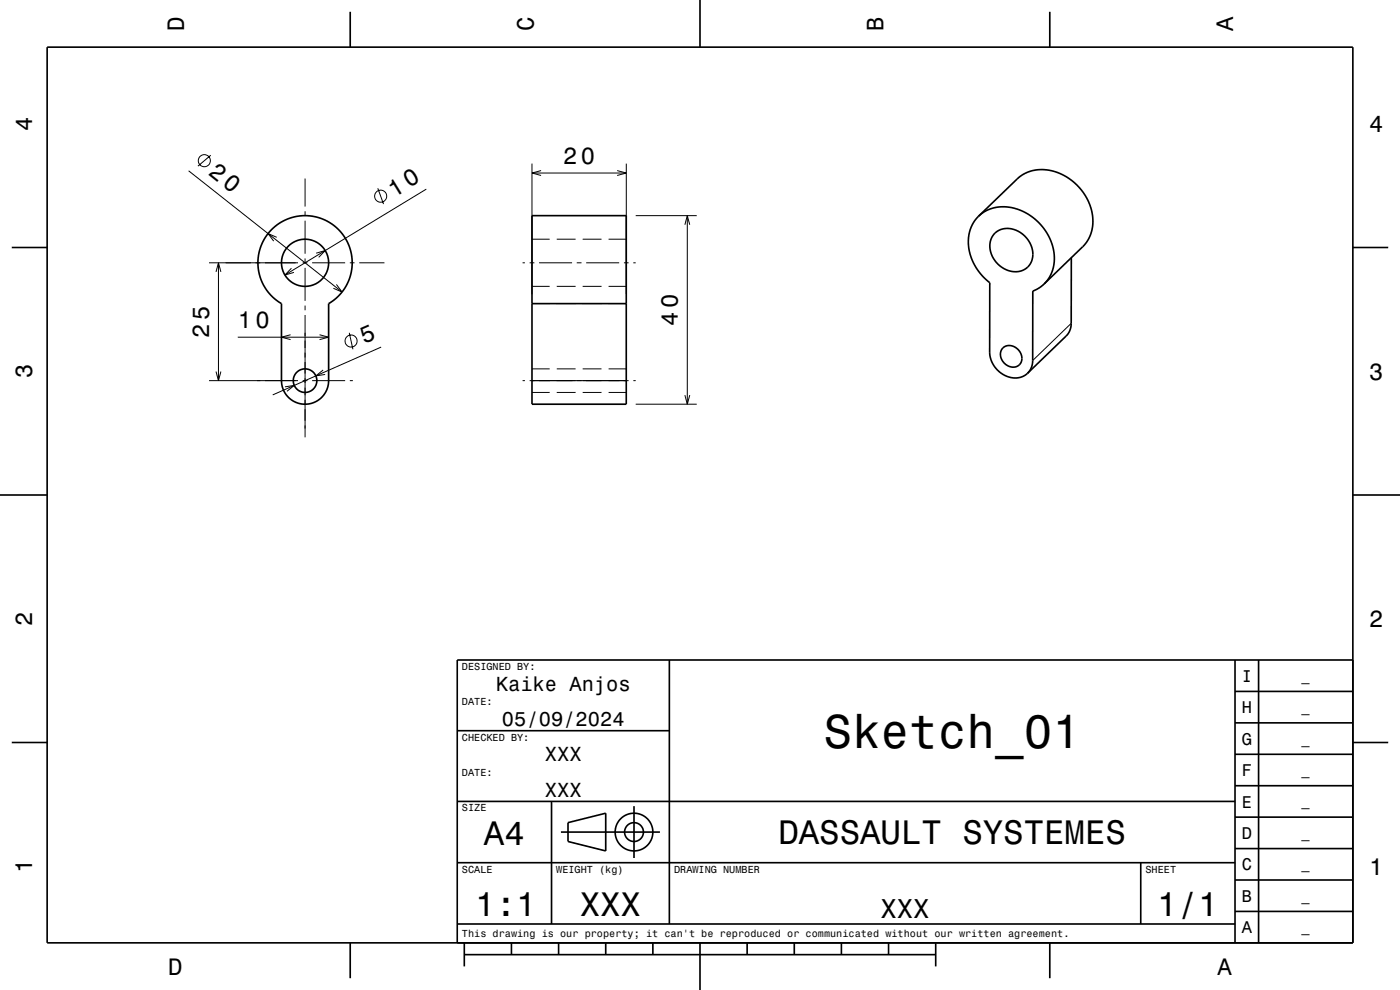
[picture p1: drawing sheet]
<svg xmlns="http://www.w3.org/2000/svg" width="297mm" height="210mm" viewBox="0 0 297 210" stroke-linecap="round" stroke-linejoin="round" font-family="sans-serif">
<g fill="none" stroke="#000" stroke-width=".21">
<path d="M40 36.2l32.6 25.7M44.7 32.9l-2.7 2.3M64.7 37.9v5.9M80.1 39.9l1.3 3.4M112.9 34.7v27.7M112.9 36.7h20M114.8 36.2l-1.9 .5 1.9 .5M130.9 36.2l2 .5-2 .5M132.9 34.7v27.7M44.3 55.7h18.9M45.8 57.7l.5-2 .6 2M46.3 55.7v25"/>
<path d="M58.7 50.3l-1.8-.8 1.2 1.6M61.8 56.9l-1.4 1.4 2-.5M64.2 55.7h1M64.7 44.8v1M64.7 46.8v7M64.7 54.8v1M64.7 56.8v7M66.2 55.7h7M67.1 53.7l1.9-.6-1.4 1.5M74.2 55.7h1M76.2 55.7h5.4M90.4 40.1l-30 18.2"/>
<path d="M110.9 55.7h.5M112.4 55.7h1M112.9 50.7h3.7M114.4 55.7h7M118.1 50.7h4M122.4 55.7h1M123.6 50.7h4M124.4 55.7h7M129.1 50.7h3.8M132.4 55.7h1M134.4 55.7h.5M134.9 45.7h12.9"/>
<path d="M145.3 47.7l.5-2 .5 2M145.8 45.7v40M45.8 78.8l.5 1.9 .6-1.9M50.4 71.5h19.3M61.6 71l-1.9 .5 1.9 .5M64.7 64.8v1M64.7 66.8v26M67.8 71l1.9 .5-1.9 .5M68.6 78.5l-1.6 1.2 2-.3M71.4 60.3l1.2 1.6-1.9-.7M74.1 70.6l.8 3.5M80.9 73.6l-23 10.2"/>
<path d="M112.9 64.4h3.7M112.9 60.7h3.7M112.9 78.2h3.7M118.1 64.4h4M118.1 60.7h4M118.1 78.2h4M123.6 64.4h4M123.6 60.7h4M123.6 78.2h4M129.1 64.4h3.8M129.1 60.7h3.8M129.1 78.2h3.8"/>
<path d="M227.2 68.6l-8.1 7.9M44.3 80.7h18.9M60.5 82.1l1.9-.3-1.5 1.2M64.2 80.7h1M66.2 80.7h7M74.2 80.7h.7M110.9 80.7h.5M112.4 80.7h21M112.9 83.2h3.7M118.1 83.2h4M123.6 83.2h4M129.1 83.2h3.8"/>
<path d="M134.4 80.7h.5M134.9 85.7h12.9M145.3 83.8l.5 1.9 .5-1.9"/>
<circle cx="43.3" cy="34.1" r="1.28"/>
<circle cx="80.8" cy="41.6" r="1.28"/>
<circle cx="74.5" cy="72.3" r="1.28"/>
</g>
<g fill="none" stroke="#000" stroke-width=".35">
<path d="M10 10h277v190h-277zM74.3 2.5v7.5M148.5 0v10M222.7 2.5v7.5M2.5 52.5h7.5M57.7 48.6a10 10 0 0 1 15 1.1 10 10 0 0 1-3 14.7v16.3a5 5 0 0 1-5 5 5 5 0 0 1-5-5v-16.3a10 10 0 0 1-2-15.8zM112.9 45.7h20v40h-20zM207.6 45.9a8.8 8.8 0 0 0-.4 11.2 12.1 12.1 0 0 0 2.8 2.9l-.1 14.7a5.5 5.5 0 0 0 7.1 5.1l1-.6M207.6 45.9l8.2-7.9a8.7 8.7 0 0 1 11.1 0 10.5 10.5 0 0 1 4.4 12l-.6 1.1-.7 1-8.5 8.1M207.6 45.9a8.7 8.7 0 0 1 11.1 0 10.5 10.5 0 0 1 4.4 11.9l-.7 1.3-.9 1.1M211.1 49.5a4.9 4.9 0 0 1 7.2 1.7 4 4 0 0 1-1.9 6.3 5.4 5.4 0 0 1-6-7zM227.3 54.7l-.1 13.9-.2 1.5-.8 1.2-8.2 7.9"/>
<path d="M287 52.5h7.5M112.9 64.4h20M212.8 73.8a2.55 2.55 0 0 1 3.2 .4 2.55 2.55 0 0 1 .2 3.2 2.55 2.55 0 0 1-3.2-.4 2.55 2.55 0 0 1-.2-3.2zM221.5 60.2l-1.1 .9-1.3 .6v15l-.3 1.3-.8 1.2M0 105h10M287 105h10M142 140v56M262 140v60M267 140v60M287 140h-190v60M2.5 157.5h7.5M97 155h45"/>
<path d="M262 153.3h25M262 146.7h25M287 157.5h7.5M97 170h165M117 170v26M119 176.5h21M120.5 174.5l8-2v8l-8-2zM134.5 171v11M262 173.3h25M262 166.7h25M262 160h25M97 196h165"/>
<path d="M97 183h165M242 183v13M262 193.3h25M262 186.7h25M262 180h25M74.3 200v7.5M98.5 202.5h100M98.5 200v5M108.5 200v2.5M118.5 200v2.5M128.5 200v2.5M138.5 200v2.5"/>
<path d="M148.5 200v10M158.5 200v2.5M168.5 200v2.5M178.5 200v2.5M188.5 200v2.5M198.5 200v5M222.7 200v7.5"/>
<circle cx="64.7" cy="55.7" r="5"/>
<circle cx="64.7" cy="80.7" r="2.5"/>
<circle cx="134.5" cy="176.5" r="2"/>
<circle cx="134.5" cy="176.5" r="4"/>
</g>
<text font-size="10.1" x="174.7" y="158.7">Sketch_01</text>
<g font-size="7.2">
<text x="102.7" y="179.3">A4</text>
<text x="165.1" y="179.1">DASSAULT SYSTEMES</text>
<text x="100.8" y="194.3">1:1</text>
<text x="123" y="194.3">XXX</text>
<text x="245.5" y="194.3">1/1</text>
</g>
<text font-size="5.8" x="186.8" y="194.6">XXX</text>
<g font-size="5">
<text x="39" y="6.5" transform="rotate(-90 39 6.5)">D</text>
<text x="113.2" y="6.5" transform="rotate(-90 113.2 6.5)">C</text>
<text x="187.4" y="6.5" transform="rotate(-90 187.4 6.5)">B</text>
<text x="261.6" y="6.5" transform="rotate(-90 261.6 6.5)">A</text>
<text x="6.8" y="27.8" transform="rotate(-90 6.8 27.8)">4</text>
<text x="290.5" y="28.1">4</text>
<text x="119.5" y="34.7">20</text>
<text x="44.1" y="36.9" transform="rotate(38 44.1 36.9)">20</text>
<text x="83.6" y="41.9" transform="rotate(-31 83.6 41.9)">10</text>
<text x="44.3" y="71.6" transform="rotate(-90 44.3 71.6)">25</text>
<text x="50.4" y="69.5">10</text>
<text x="143.8" y="69.1" transform="rotate(-90 143.8 69.1)">40</text>
<text x="77.3" y="73" transform="rotate(-24 77.3 73)">5</text>
<text x="6.8" y="80.3" transform="rotate(-90 6.8 80.3)">3</text>
<text x="290.5" y="80.6">3</text>
<text x="6.8" y="132.8" transform="rotate(-90 6.8 132.8)">2</text>
<text x="290.5" y="133.1">2</text>
<text x="6.8" y="185.3" transform="rotate(-90 6.8 185.3)">1</text>
<text x="290.5" y="185.6">1</text>
<text x="35.7" y="206.8">D</text>
<text x="258.3" y="206.8">A</text>
</g>
<g font-size="4.3">
<text x="105.2" y="146.5">Kaike Anjos</text>
<text x="106.5" y="154">05/09/2024</text>
<text x="115.6" y="161.5">XXX</text>
<text x="115.6" y="169">XXX</text>
</g>
<g font-size="3.6">
<text x="263.4" y="144.6">I</text>
<text x="263.4" y="151.3">H</text>
<text x="263.4" y="158">G</text>
<text x="263.4" y="164.6">F</text>
<text x="263.4" y="171.3">E</text>
<text x="263.4" y="178">D</text>
<text x="263.4" y="184.6">C</text>
<text x="263.4" y="191.3">B</text>
<text x="263.4" y="198">A</text>
</g>
<g font-size="2.9">
<text x="276.1" y="144.4">_</text>
<text x="276.1" y="151">_</text>
<text x="276.1" y="157.7">_</text>
<text x="276.1" y="164.4">_</text>
<text x="276.1" y="171">_</text>
<text x="276.1" y="177.7">_</text>
<text x="276.1" y="184.4">_</text>
<text x="276.1" y="191.1">_</text>
<text x="276.1" y="197.7">_</text>
</g>
<g font-size="2.2">
<text x="98" y="142.1">DESIGNED BY:</text>
<text x="98" y="149.6">DATE:</text>
<text x="98" y="157.1">CHECKED BY:</text>
<text x="98" y="164.6">DATE:</text>
<text x="98" y="172.1">SIZE</text>
<text x="98" y="185.1">SCALE</text>
<text x="118" y="185.1">WEIGHT (kg)</text>
<text x="143" y="185.1">DRAWING NUMBER</text>
<text x="243" y="185.1">SHEET</text>
<text x="98" y="198.8">This drawing is our property; it can't be reproduced or communicated without our written agreement.</text>
</g>
</svg>
